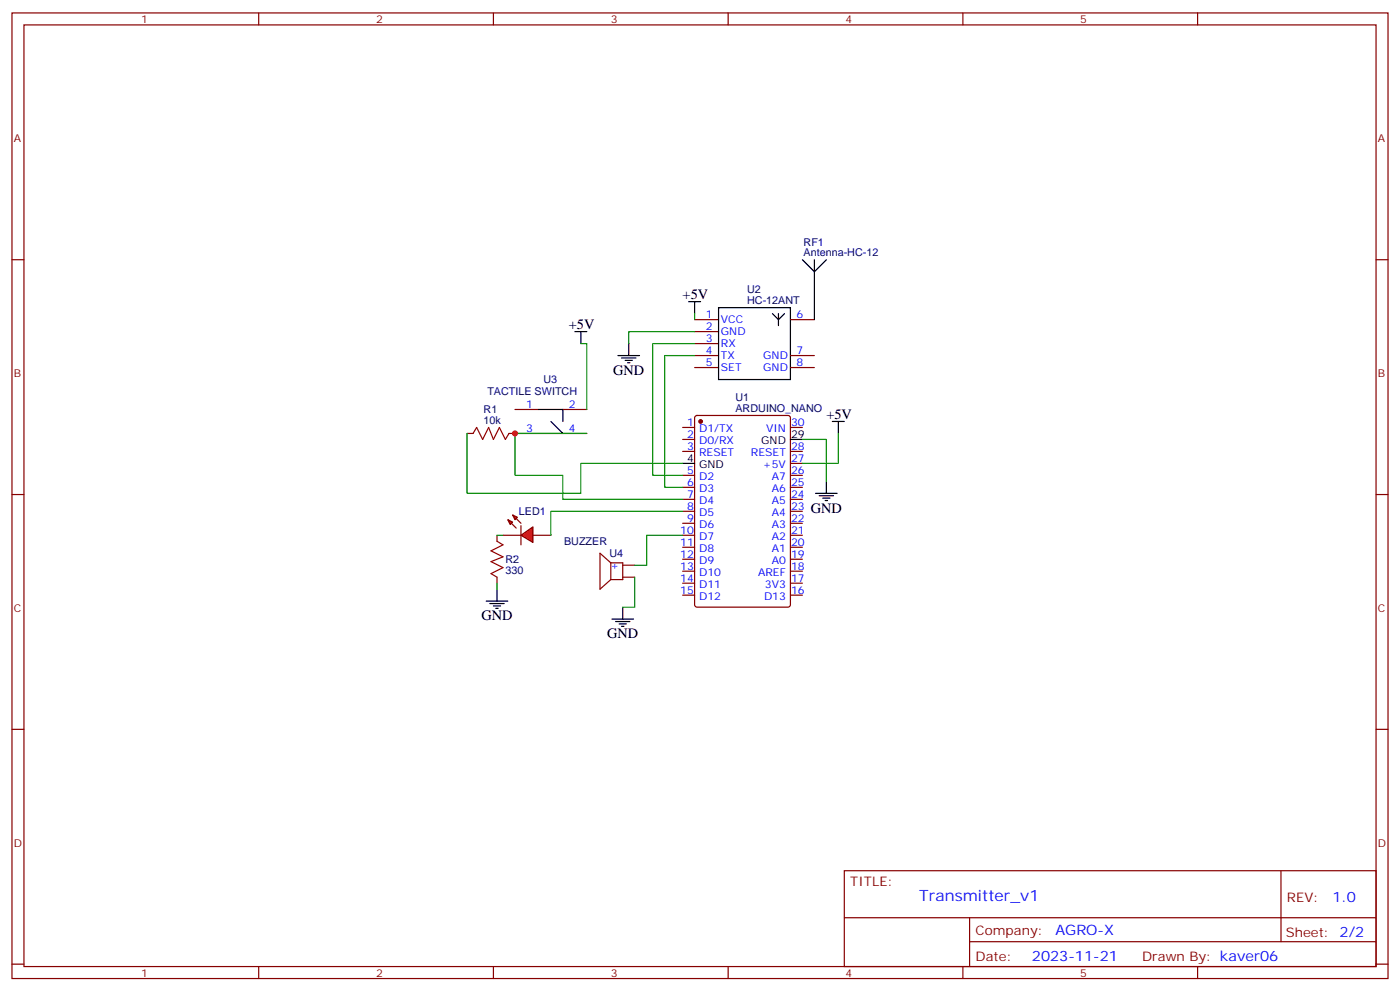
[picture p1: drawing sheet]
<svg xmlns="http://www.w3.org/2000/svg" width="412mm" height="292mm" viewBox="0 0 412 292" stroke-linecap="round" stroke-linejoin="round" font-family="sans-serif">
<g fill="none" stroke="#870000" stroke-width=".35">
<path d="M3.5 3.8h405.4v284.3h-405.4zM7.1 7.3h398.2v277.3h-398.2zM76.2 3.8v3.5M145.3 3.8v3.5M214.5 3.8v3.5M283.6 3.8v3.5M352.8 3.8v3.5M3.5 76.5h3.6M405.3 76.5h3.6M204.6 94.1h7.1M204.6 97.6h7.1M232.8 94.1h7.1"/>
<path d="M204.6 101.2h7.1M204.6 104.7h7.1M204.6 108.2h7.1M232.8 104.7h7.1M232.8 108.2h7.1M137.6 127.6h1.7M149.9 127.6h8.8M151.7 120.6h7M165.8 120.6h7.1M165.8 127.6h7.1M201.1 125.9h3.5M201.1 129.4h3.5"/>
<path d="M201.1 132.9h3.5M201.1 140h3.5M204.8 122.5l.5-.2h26.8l.7 .5v55.3l-.4 .6-27.1 .1-.6-.5-.1-55.3zM232.8 125.9h3.6M232.8 132.9h3.6M232.8 140h3.6M232.8 136.5h3.6M3.5 145.6h3.6M201.1 143.5h3.5M201.1 147h3.5M201.1 150.6h3.5M201.1 154.1h3.5"/>
<path d="M201.1 157.6h3.5M232.8 143.5h3.6M232.8 147h3.6M232.8 150.6h3.6M232.8 154.1h3.6M232.8 157.6h3.6M405.3 145.6h3.6M201.1 161.1h3.5M201.1 164.7h3.5M201.1 168.2h3.5M201.1 171.7h3.5M201.1 175.3h3.5"/>
<path d="M232.8 161.1h3.6M232.8 164.7h3.6M232.8 168.2h3.6M232.8 171.7h3.6M232.8 175.3h3.6M3.5 214.8h3.6M405.3 214.8h3.6M248.7 256.4h156.6v28.2h-156.6zM377.3 256.4v20.9M248.7 270.2h156.5M285.6 277.3h119.6M285.6 270.2v14.2"/>
<path d="M3.5 283.9h3.6M76.2 284.6v3.5M145.3 284.6v3.5M214.5 284.6v3.5M283.6 284.6v3.5M352.8 284.6v3.5M405.3 283.9h3.6"/>
</g>
<circle cx="206.4" cy="124.1" r=".53" fill="#870000" stroke="#870000" stroke-width=".35"/>
<g fill="none" stroke="#000" stroke-width=".35">
<path d="M236.4 76.5l3.5 3.5 3.5-3.5M239.9 76.5v17.6M169.3 97.6h3.6M171.1 97.6v3.6M211.7 90.6h21.1v21.2h-21.1zM227.5 92.4l1.8 1.7v1.8M229.3 92.4v1.7l1.8-1.7M182 104.7h6.4M183.1 105.4h4.2M184.1 106.1h2.2M184.9 106.8h.7M185.2 101.2v3.5"/>
<path d="M158.7 120.6h7.1v3.5M162.3 124.1l3.5 3.5h-7.1M201.1 136.5h3.5M232.8 129.4h3.6M240.2 145.3h6.4M241.3 146h4.2M242.4 146.7h2.1M243.1 147.4h.7M243.4 141.7v3.6"/>
</g>
<path d="M204.6 97.6h-19.4v3.6M171.1 101.2h1.8v19.4M204.6 101.2h-12.3v38.8h8.8M204.6 104.7h-8.8v38.8h5.3M137.6 127.6v17.7h33.5v-8.8h30M172.9 127.6h-21.2v12.4h14.1v7h35.3M236.4 129.4h7v12.3" fill="none" stroke="#008700" stroke-width=".35"/>
<path d="M139.3 127.6l1.1-1.7 1.8 3.5 1.7-3.5 1.4 3.5 1.8-3.5 1.8 3.5 1-1.8" fill="none" stroke="#a10000" stroke-width=".35"/>
<g fill="#f00" stroke="#870000" stroke-width=".35">
<path d="M153.5 157.6l3.5-2.4v4.5z"/>
<path d="M153.5 154.8v5.6z"/>
</g>
<g fill="#870000" stroke="#870000" stroke-width=".35">
<path d="M152 152.7l1.5 1.4z"/>
<path d="M150.6 154.1l1.4 1.4z"/>
</g>
<g fill="#f00" stroke="#870000" stroke-width=".35">
<path d="M151 151.6l1.4 .7-.7 .7z"/>
<path d="M149.6 153l1.4 .7-.7 .7z"/>
</g>
<path d="M146.4 157.6v1.8M148.2 157.6h5.3M157 157.6h5.3M146.4 170v1.7M179.9 165.7h3.5v5h-3.5M179.9 165.7v5M179.9 165.7l-3.2-2.8v10.6l3.2-2.8M183.4 170h3.6M183.4 166.4h3.6" fill="none" stroke="#870000" stroke-width=".35"/>
<g fill="none" stroke="#000" stroke-width=".35">
<path d="M202.8 88.8h3.6M204.6 88.8v3.6M245.2 124.1h3.5M246.9 124.1v3.5M143.2 177h6.4M144.3 177.7h4.2M145.3 178.4h2.2M146 179.1h.8M146.4 173.5v3.5M183.4 178.8v3.5M180.3 182.3h6.3M181.3 183h4.3"/>
<path d="M182.4 183.7h2.1M183.1 184.4h.7"/>
</g>
<path d="M204.6 92.4v1.7M246.9 127.6v8.9h-10.5M146.4 157.6h1.8M201.1 157.6h-10.6v8.8h-3.5M201.1 150.6h-38.8v7M146.4 171.7v1.8M187 170v8.8h-3.6" fill="none" stroke="#008700" stroke-width=".35"/>
<path d="M146.4 159.4l1.8 1-3.6 1.8 3.6 1.8-3.6 1.4 3.6 1.7-3.6 1.8 1.8 1.1" fill="none" stroke="#a10000" stroke-width=".35"/>
<circle cx="151.7" cy="127.6" r=".88" fill="#c00"/>
<text font-size="4.6" fill="#00f" x="270.8" y="265.4">Transmitter_v1</text>
<g font-size="4.2">
<text x="201.1" y="88.1">+5V</text>
<text x="167.6" y="96.9">+5V</text>
<text x="180.6" y="110.3">GND</text>
<text x="243.4" y="123.4">+5V</text>
<text x="238.8" y="150.9">GND</text>
<text x="141.8" y="182.7">GND</text>
<text x="178.9" y="188">GND</text>
</g>
<g font-size="4.2" fill="#00f">
<text x="392.5" y="265.7">1.0</text>
<text x="310.9" y="275.2">AGRO-X</text>
<text x="304" y="283">2023-11-21</text>
</g>
<g font-size="3.9" fill="#800">
<text x="250.5" y="261">TITLE:</text>
<text x="379.1" y="265.7">REV:</text>
<text x="287.4" y="275.2">Company:</text>
<text x="378.7" y="275.8">Sheet: 2/2</text>
<text x="287.4" y="282.9">Date:</text>
<text x="336.4" y="282.9">Drawn By: kaver06</text>
</g>
<g font-size="3.2" fill="#800">
<text x="41.6" y="6.8">1</text>
<text x="110.8" y="6.8">2</text>
<text x="179.9" y="6.8">3</text>
<text x="249.1" y="6.8">4</text>
<text x="318.2" y="6.8">5</text>
<text x="4.1" y="41.9">A</text>
<text x="405.9" y="41.9">A</text>
<text x="4.1" y="111.1">B</text>
<text x="405.9" y="111.1">B</text>
<text x="4.1" y="180.2">C</text>
<text x="405.9" y="180.2">C</text>
<text x="4.1" y="249.3">D</text>
<text x="405.9" y="249.3">D</text>
<text x="41.6" y="287.6">1</text>
<text x="110.8" y="287.6">2</text>
<text x="179.9" y="287.6">3</text>
<text x="249.1" y="287.6">4</text>
<text x="318.2" y="287.6">5</text>
</g>
<g font-size="3.2" fill="#000080">
<text x="236.7" y="75.4">Antenna-HC-12</text>
<text x="236.7" y="72.3">RF1</text>
<text x="220.1" y="89.4">HC-12ANT</text>
<text x="220.1" y="86.3">U2</text>
<text x="160.1" y="112.8">U3</text>
<text x="143.6" y="116.4">TACTILE SWITCH</text>
<text x="216.6" y="118.1">U1</text>
<text x="142.5" y="124.8">10k</text>
<text x="142.5" y="121.7">R1</text>
<text x="216.6" y="121.2">ARDUINO_NANO</text>
<text x="152.9" y="151.7">LED1</text>
<text x="166.2" y="160.5">BUZZER</text>
<text x="148.9" y="165.8">R2</text>
<text x="151" y="164">.</text>
<text x="179.5" y="164">U4</text>
<text x="148.9" y="169">330</text>
</g>
<g font-size="3.2" fill="#00f">
<text x="207.9" y="93.8">1</text>
<text x="212.4" y="95.2">VCC</text>
<text x="234.6" y="93.8">6</text>
<text x="207.9" y="97.3">2</text>
<text x="207.9" y="100.8">3</text>
<text x="212.4" y="98.7">GND</text>
<text x="207.9" y="104.4">4</text>
<text x="207.9" y="107.9">5</text>
<text x="212.4" y="102.2">RX</text>
<text x="212.4" y="105.8">TX</text>
<text x="224.8" y="105.8">GND</text>
<text x="234.6" y="104.4">7</text>
<text x="234.6" y="107.9">8</text>
<text x="212.4" y="109.3">SET</text>
<text x="224.8" y="109.3">GND</text>
<text x="155" y="120.2">1</text>
<text x="167.6" y="120.2">2</text>
<text x="202.4" y="125.5">1</text>
<text x="233" y="125.5">30</text>
<text x="155" y="127.3">3</text>
<text x="167.6" y="127.3">4</text>
<text x="202.4" y="129">2</text>
<text x="205.9" y="127.3">D1/TX</text>
<text x="205.9" y="130.8">D0/RX</text>
<text x="225.7" y="127.3">VIN</text>
<text x="202.4" y="132.6">3</text>
<text x="205.9" y="134.3">RESET</text>
<text x="221.2" y="134.3">RESET</text>
<text x="224.7" y="137.9">+5V</text>
<text x="233" y="136.1">27</text>
<text x="233" y="132.6">28</text>
<text x="202.4" y="139.6">5</text>
<text x="202.4" y="143.2">6</text>
<text x="205.9" y="141.4">D2</text>
<text x="227.3" y="141.4">A7</text>
<text x="233" y="143.2">25</text>
<text x="233" y="139.6">26</text>
<text x="202.4" y="146.7">7</text>
<text x="205.9" y="144.9">D3</text>
<text x="205.9" y="148.4">D4</text>
<text x="227.3" y="148.4">A5</text>
<text x="227.3" y="144.9">A6</text>
<text x="233" y="146.7">24</text>
<text x="202.4" y="150.2">8</text>
<text x="202.4" y="153.7">9</text>
<text x="205.9" y="152">D5</text>
<text x="205.9" y="155.5">D6</text>
<text x="227.3" y="155.5">A3</text>
<text x="227.3" y="152">A4</text>
<text x="233" y="153.7">22</text>
<text x="233" y="150.2">23</text>
<text x="200.4" y="157.3">10</text>
<text x="200.4" y="160.8">11</text>
<text x="205.9" y="159">D7</text>
<text x="227.3" y="159">A2</text>
<text x="233" y="160.8">20</text>
<text x="233" y="157.3">21</text>
<text x="179.8" y="167.5">+</text>
<text x="200.4" y="164.3">12</text>
<text x="200.4" y="167.9">13</text>
<text x="205.9" y="162.6">D8</text>
<text x="205.9" y="166.1">D9</text>
<text x="227.3" y="166.1">A0</text>
<text x="227.3" y="162.6">A1</text>
<text x="233" y="167.9">18</text>
<text x="233" y="164.3">19</text>
<text x="200.4" y="171.4">14</text>
<text x="205.9" y="169.6">D10</text>
<text x="205.9" y="173.1">D11</text>
<text x="223.3" y="169.6">AREF</text>
<text x="225.3" y="173.1">3V3</text>
<text x="233" y="171.4">17</text>
<text x="200.4" y="174.9">15</text>
<text x="205.9" y="176.7">D12</text>
<text x="225.1" y="176.7">D13</text>
<text x="233" y="174.9">16</text>
</g>
<g font-size="3.2">
<text x="224.2" y="130.8">GND</text>
<text x="233" y="129">29</text>
<text x="202.4" y="136.1">4</text>
<text x="205.9" y="137.9">GND</text>
</g>
</svg>
